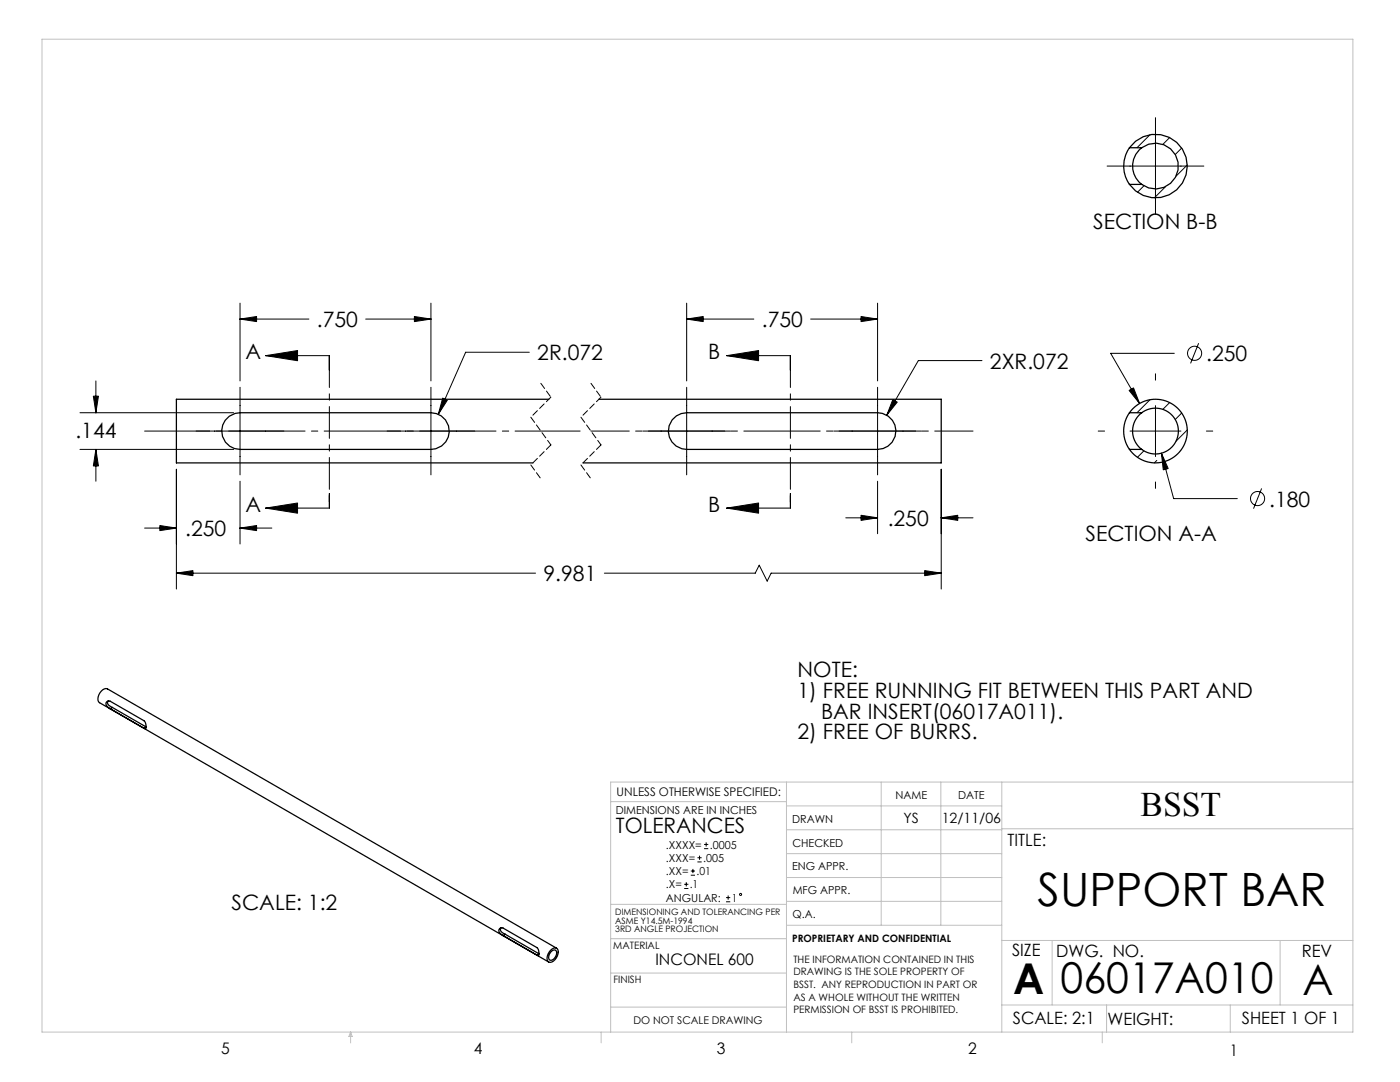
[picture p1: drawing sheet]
<svg xmlns="http://www.w3.org/2000/svg" width="279mm" height="216mm" viewBox="0 0 279 216" stroke-linecap="round" stroke-linejoin="round" font-family="sans-serif">
<g fill="none" stroke="#000" stroke-width=".2">
<path d="M220.9 33.1h19.4M228.3 37.1l-1.3 1.3M229.5 26.9l-2.6 2.6M230.6 23.5v19.3M232.6 37.2l-2.2 2.3M233.4 27.5l-1.3 1.3M235.8 29.5l-1.3 1.3M236.9 32.9l-2.2 2.3M18.6 79.1h1l-.5 3.3zM19.1 76v6.4M47.9 63.7l3.3-.5v1zM47.9 60.5v15.5"/>
<path d="M47.9 77.3v17.5M47.9 63.7h13.7M53 71l6.4-1.1v2.1zM53 71h12.7M73 63.7h13M82.7 63.2l3.3 .5-3.3 .5zM86 60.5v15.5M86 77.3v17.5M88.3 79.4l1 .5-1.8 2.8zM105.6 70.3h-12.7l-5.4 12.4M137 63.7l3.3-.5v1zM137 60.5v15.5"/>
<path d="M137 77.3v17.5M137 63.7h13.4M145 71l6.4-1.1v2.1zM145 71h12.7M161.8 63.7h13.3M171.8 63.2l3.3 .5-3.3 .5zM175.1 60.5v15.5M175.1 77.3v17.5M178.2 79.7l.9 .5-2.1 2.6zM196 72h-12.7l-6.3 10.8M225.3 77.9l.9-.5 1.2 3.1zM229.5 79.8l-2.6 2.6"/>
<path d="M230.6 74.6v1.3M234.4 70.5h-12.7l5.7 10M239.2 68.5l-1.6 4M16 82.4h30.6M16 89.7h30.6M19.1 89.7l.5 3.3h-1zM19.1 89.7v6.3M35.2 93.6v23.9M39.2 86h17.4M47.9 96v12.5M77.3 86h17.4M128.3 86h17.5"/>
<path d="M166.4 86h17.5M175.1 96v10.5M187.8 93.6v23.9M219.2 86h1.2M225.5 86h10.2M228.3 90l-1.3 1.2M230.6 80.9v10.2M230.6 96.2v1.2M230.9 91.9l-.5 .5M231.8 90.4l1.3 3.1-.9 .3zM231.8 90.4l2.4 9.1h12.7M233.4 80.3l-1.3 1.4"/>
<path d="M235.8 82.4l-1.3 1.3M236.9 85.8l-2.2 2.2M240.8 86h1.2M251.8 97.5l-1.6 4M28.9 105.4h6.3M31.9 104.9l3.3 .5-3.3 .5zM35.2 114.4l3.3-.5v1zM35.2 114.4h71.7M47.9 105.4l3.3-.5v1zM47.9 105.4h6.4M53 101.4l6.4-1v2zM53 101.4h12.7"/>
<path d="M120.6 114.4h30.1l.8-1.6 1.6 3.2 .8-1.6h33.9M145 101.4l6.4-1v2zM145 101.4h12.7M168.8 103.3h6.3M171.8 102.8l3.3 .5-3.3 .5zM184.5 113.9l3.3 .5-3.3 .5zM187.8 103.3l3.3-.5v1zM187.8 103.3h6.4M136.5 177.3h.9M136.5 176.5h.9M137 176v.9M137.9 174.6h.8"/>
<path d="M137.9 173.8h.8M138.3 173.4v.8M139.2 172h.8M139.2 171.2h.8M139.6 170.7v.9M140.5 169.3h.8M140.5 168.5h.8M140.9 168.1v.8M144.9 179.9h.8M144.9 179.1h.8M145.3 178.7v.8"/>
<circle cx="238.4" cy="70.5" r="1.41"/>
<circle cx="251" cy="99.5" r="1.41"/>
<circle cx="147.8" cy="178.5" r=".21"/>
</g>
<path d="M115.8 86h-86.9" fill="none" stroke="#000" stroke-width=".2" stroke-dasharray="15.2 1.3 1.3 1.3" stroke-dashoffset="2.3"/>
<path d="M194.2 86h-76.3" fill="none" stroke="#000" stroke-width=".2" stroke-dasharray="15.2 1.3 1.3 1.3" stroke-dashoffset="7.6"/>
<path d="M65.7 71v2.9M65.7 71v30.4M65.8 71v2.9M157.7 71v2.9M157.7 71v30.4M157.8 71v2.9M65.7 101.4v-2.9M65.8 101.4v-2.9M157.7 101.4v-2.9M157.8 101.4v-2.9" fill="none" stroke="#000" stroke-width=".2" stroke-dasharray="6.3 1.3 1.3 1.3"/>
<path d="M107.9 76.5l2 2.8M109.9 79.3l-4 4M117.9 76.5l2 2.8M119.9 79.3l-4 4M105.9 83.3l4 5.5M105.9 92.8l2 2.7M109.9 88.8l-4 4M115.9 83.3l4 5.5M115.9 92.8l2 2.7M119.9 88.8l-4 4" fill="none" stroke="#000" stroke-width=".2" stroke-dasharray="1.3 .6"/>
<g fill="none" stroke="#c0c0c0" stroke-width=".2">
<path d="M8.4 7.8h261.6v198.1h-261.6zM121.9 160h35.1M157 156v49.9M175.9 156v28.6M187.8 156v28.6M199.9 156v49.9M270 156h-148.1v49.9M157 170.3h42.9M157 165.6h42.9M157 160.8h42.9M157 175.1h42.9M157 179.9h42.9"/>
<path d="M199.9 165.4h70.1M121.9 194.2h35.1M121.9 187.3h35.1M121.9 180.4h35.1M157 184.6h42.9M199.9 187.7h70.1M210 187.7v12.8M255.5 187.7v12.8M70 205.9v2.2M70 205.9l.3 .9h-.7zM120 205.9v2.2M121.9 201h35.1"/>
<path d="M170 205.9v2.2M199.9 200.5h70.1M220 205.9v2.2M220.8 200.5v5.4M245.5 200.5v5.4"/>
</g>
<g fill="#000">
<path d="M53 71l6.4-1.1v2.1zM53 101.4l6.4-1v2zM145 71l6.4-1.1v2.1zM145 101.4l6.4-1v2z"/>
<path d="M35.2 114.4l3.3-.5v1zM184.5 113.9l3.3 .5-3.3 .5zM47.9 63.7l3.3-.5v1zM82.7 63.2l3.3 .5-3.3 .5zM18.6 79.1h1l-.5 3.3zM19.1 89.7l.5 3.3h-1zM88.3 79.4l-.8 3.3 1.8-2.8zM137 63.7l3.3-.5v1zM171.8 63.2l3.3 .5-3.3 .5zM178.2 79.7l-1.2 3.1 2.1-2.6zM187.8 103.3l3.3-.5v1zM171.8 102.8l3.3 .5-3.3 .5zM31.9 104.9l3.3 .5-3.3 .5zM47.9 105.4l3.3-.5v1zM225.3 77.9l2.1 2.6-1.2-3.1zM231.8 90.4l.4 3.4 .9-.3z"/>
</g>
<g fill="none" stroke="#000" stroke-width=".25">
<path d="M225.4 29.5a6.3 6.3 0 0 1 9.4-1.1 6.3 6.3 0 0 1 0 9.5 6.3 6.3 0 0 1-9.4-1.1M225.4 29.5a6.3 6.3 0 0 0 0 7.3M225.4 36.8h2.5M225.4 29.5h2.5M227.9 29.5a4.6 4.6 0 0 1 6.1 .6 4.6 4.6 0 0 1 0 6.1 4.6 4.6 0 0 1-6.1 .6M227.9 29.5a4.6 4.6 0 0 0 0 7.3M109.5 79.7h-74.3v12.7h71.2M119.5 79.7h68.3v12.7h-71.4M44.9 83.9l.9-.9 1.1-.5 1-.1h38.1a3.7 3.7 0 0 1 3.7 3.6 3.7 3.7 0 0 1-3.7 3.7h-38.1a3.7 3.7 0 0 1-3-5.8zM134.1 83.8l.9-.8 .9-.5 1.1-.1h38.1a3.7 3.7 0 0 1 3.7 3.6 3.7 3.7 0 0 1-3.7 3.7h-38.1a3.7 3.7 0 0 1-3.2-2.1 3.7 3.7 0 0 1 .3-3.8zM225.4 82.4a6.3 6.3 0 0 1 9.4-1.1 6.3 6.3 0 0 1 0 9.5 6.3 6.3 0 0 1-9.4-1.1M225.4 82.4a6.3 6.3 0 0 0 0 7.3"/>
<path d="M225.4 89.7h2.5M225.4 82.4h2.5M227.9 82.4a4.6 4.6 0 0 1 6.1 .5 4.6 4.6 0 0 1 0 6.2 4.6 4.6 0 0 1-6.1 .6M227.9 82.4a4.6 4.6 0 0 0 0 7.3M21.6 139.9a.83 .83 0 0 0 .7 1.2l.1 .1M22 141.4l-.4-.3a.64 .64 0 0 1-.5-.8 .64 .64 0 0 1 .9-.4l6.7 3.9a1.43 1.43 0 0 1 .3 1.6l-.3-.1M22 141.4l6.7 3.9M22.4 141.2l6.8 3.8-.5 .3M22.4 141.2l-.4 .2M100 185.1l-.1 .1a.84 .84 0 0 0 .7 1.1l.2 .1M100.4 186.7l-.5-.3a.63 .63 0 0 1-.3-.9 .63 .63 0 0 1 .8-.3l6.7 3.9a1.42 1.42 0 0 1 .3 1.6l-.3-.1M100.4 186.7l6.7 3.9"/>
<path d="M100.8 186.4l6.8 3.9-.5 .3M100.8 186.4l-.4 .3M109.8 189.7a.84 .84 0 0 1 .8-.6 .84 .84 0 0 1 .8 .5 2.2 2.2 0 0 1-1.6 2.4 .97 .97 0 0 1-.5-1.6zM109.9 190a.68 .68 0 0 1 1.2-.2 1.35 1.35 0 0 1-1.4 1.7 1.15 1.15 0 0 1 .2-1.5zM111.1 189.2l-89.6-51.7a1.87 1.87 0 0 0-1.8 2.6l89.8 51.9"/>
</g>
<text font-size="9.2" x="207.1" y="180.8">SUPPORT BAR</text>
<g font-size="8.5">
<text x="202.2" y="198.3">A</text>
<text x="211.7" y="198.1">06017A010</text>
<text x="260" y="198.6">A</text>
</g>
<text font-size="6.9" x="227.6" y="162.9">BSST</text>
<g font-size="4.2">
<text x="218.2" y="45.6">SECTION B-B</text>
<text x="63.2" y="65.3">.750</text>
<text x="152" y="65.3">.750</text>
<text x="49" y="71.7">A</text>
<text x="107.2" y="71.9">2R.072</text>
<text x="141.3" y="71.7">B</text>
<text x="197.6" y="73.5">2XR.072</text>
<text x="240.7" y="72.1">.250</text>
<text x="15.1" y="87.4">.144</text>
<text x="253.3" y="101.1">.180</text>
<text x="37" y="107">.250</text>
<text x="49" y="102.1">A</text>
<text x="141.3" y="102.1">B</text>
<text x="177.2" y="104.9">.250</text>
<text x="216.6" y="107.9">SECTION A-A</text>
<text x="108.5" y="116">9.981</text>
<text x="159.2" y="135">NOTE:</text>
<text x="159.2" y="139.2">1) FREE RUNNING FIT BETWEEN THIS PART AND</text>
<text x="163.9" y="143.4">BAR INSERT(06017A011).</text>
<text x="159.2" y="147.5">2) FREE OF BURRS.</text>
<text x="122.9" y="166.2">TOLERANCES</text>
<text x="46.2" y="181.5">SCALE: 1:2</text>
</g>
<g font-size="3.4">
<text x="201.1" y="168.8">TITLE:</text>
<text x="202" y="190.8">SIZE</text>
<text x="210.8" y="190.9">DWG. NO.</text>
<text x="259.8" y="191">REV</text>
<text x="202.1" y="204.4">SCALE: 2:1</text>
<text x="221" y="204.5">WEIGHT:</text>
<text x="247.8" y="204.4">SHEET 1 OF 1</text>
</g>
<g font-size="3.2">
<text x="130.8" y="192.5">INCONEL 600</text>
<text x="44.2" y="210.4">5</text>
<text x="94.6" y="210.3">4</text>
<text x="143.1" y="210.4">3</text>
<text x="193.2" y="210.3">2</text>
<text x="245.4" y="210.6">1</text>
</g>
<g font-size="2.8">
<text x="180.3" y="164.3">YS</text>
<text x="187.9" y="164.2">12/11/06</text>
</g>
<text font-size="2.4" x="123.1" y="158.9">UNLESS OTHERWISE SPECIFIED:</text>
<g font-size="2.2">
<text x="178.7" y="159.4">NAME</text>
<text x="191.2" y="159.4">DATE</text>
<text x="122.9" y="162.4">DIMENSIONS ARE IN INCHES</text>
<text x="158.1" y="164.2">DRAWN</text>
<text x="132.9" y="172">.XXX=</text>
<text x="132.9" y="169.3">.XXXX=</text>
<text x="140.3" y="172">.005</text>
<text x="141.6" y="169.3">.0005</text>
<text x="158.1" y="173.7">ENG APPR.</text>
<text x="158.2" y="169.1">CHECKED</text>
<text x="132.9" y="174.6">.XX=</text>
<text x="132.9" y="179.9">ANGULAR:</text>
<text x="132.9" y="177.3">.X=</text>
<text x="137.7" y="177.3">.1</text>
<text x="139" y="174.6">.01</text>
<text x="146" y="179.9">1</text>
<text x="158.2" y="178.4">MFG APPR.</text>
<text x="158.2" y="183.2">Q.A.</text>
</g>
<text font-size="2.1" x="126.4" y="204.3">DO NOT SCALE DRAWING</text>
<g font-size="2">
<text x="122.4" y="189.4">MATERIAL</text>
<text x="158.1" y="187.9">PROPRIETARY AND CONFIDENTIAL</text>
<text x="122.4" y="196.2">FINISH</text>
<text x="158.3" y="192.1">THE INFORMATION CONTAINED IN THIS</text>
<text x="158.3" y="194.6">DRAWING IS THE SOLE PROPERTY OF</text>
<text x="158.3" y="197.2">BSST. ANY REPRODUCTION IN PART OR</text>
<text x="158.3" y="199.7">AS A WHOLE WITHOUT THE WRITTEN</text>
<text x="158.3" y="202.2">PERMISSION OF BSST IS PROHIBITED.</text>
</g>
<g font-size="1.8">
<text x="122.8" y="182.5">DIMENSIONING AND TOLERANCING PER</text>
<text x="122.8" y="184.3">ASME Y14.5M-1994</text>
<text x="122.8" y="186.1">3RD ANGLE PROJECTION</text>
</g>
</svg>
